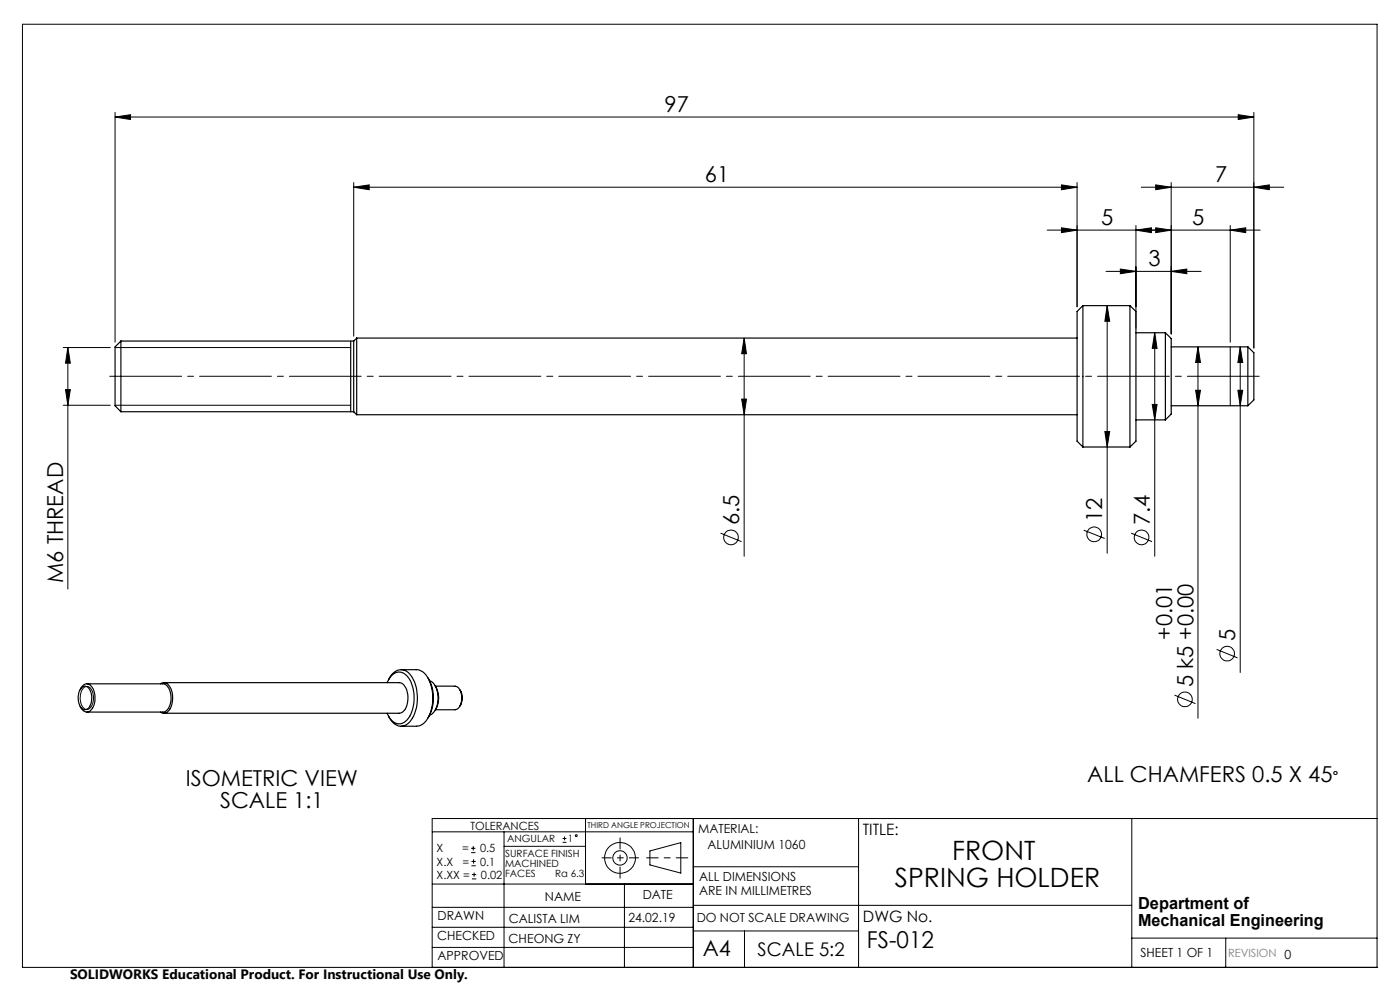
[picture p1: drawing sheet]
<svg xmlns="http://www.w3.org/2000/svg" width="297mm" height="210mm" viewBox="0 0 297 210" stroke-linecap="round" stroke-linejoin="round" font-family="sans-serif">
<g fill="none" stroke="#000" stroke-width=".21">
<path d="M4.8 5.1h287.3v200.1h-287.3zM24.4 24.8l3.3-.5v1.1zM24.4 23.8v48.8M24.4 24.8h241.6M75 39.7l3.3-.5v1zM75 38.7v32.6M75 39.7h153.5M225.2 39.2l3.3 .5-3.3 .5zM228.5 38.7v26.4M242.1 39.7h30.2M245.2 39.2l3.3 .5-3.3 .5zM248.5 38.7v32.1"/>
<path d="M262.7 24.3l3.3 .5-3.3 .6zM266 23.8v50M266 39.7l3.3-.5v1zM222.1 48.8h45.2M225.2 48.3l3.3 .5-3.3 .5zM234.6 57.6h20.2M237.7 57.1l3.3 .5-3.3 .5zM241 48.8l3.3-.5v1zM241 47.8v21.8M245.2 48.3l3.3 .5-3.3 .5zM248.5 57.6l3.3-.5v1zM261 48.8l3.3-.5v1z"/>
<path d="M261 47.8v24.8M13.4 73.7h10M14.4 73.7l.5 3.3h-1zM14.4 73.7v51.2M24.4 73.7h50M157.9 71.7l.5 3.3h-1.1zM157.9 71.7v46.3M234.9 64.8l.5 3.3h-1zM234.9 64.8v52.6M245 70.6l.5 3.3h-1.1zM245 70.6v47.4M254.1 73.6l.6 3.3h-1.1z"/>
<path d="M254.1 73.6v78.8M261 73.6v12.5M263.1 73.6l.5 3.3h-1zM263.1 73.6v69.1M13.4 86h10M13.9 82.6h1l-.5 3.4zM24.4 86h50M157.3 84.7h1.1l-.5 3.3zM234.4 91.5h1l-.5 3.3zM244.4 85.8h1.1l-.5 3.3zM253.6 82.8h1.1l-.6 3.3zM262.6 82.8h1l-.5 3.3z"/>
<path d="M152.9 113.1l4.4 1.8M229.9 112.5l4.5 1.7M240 113.1l4.4 1.8M258.1 137.8l4.4 1.8M17.7 146a1.14 1.14 0 0 1 1.2-.3 1.14 1.14 0 0 1 .7 1 3.1 3.1 0 0 1-1 3.8 1.63 1.63 0 0 1-1.5-1.8v-1.5zM249.2 147.5l4.4 1.8M91.7 176.5h55.4M99.9 179.9h1M100.4 179.5v.9M106.9 176.5v28.7M106.9 179.5h17.3M119.3 178.7h.9"/>
<path d="M119.3 177.9h.9M119.8 177.4v.9M124.2 173.6v13.9M147.1 173.6v31.6M182.1 173.6v31.6M240.1 173.6v31.6M292.1 173.6h-200.4v31.6M91.7 196.7h55.4M91.7 192.5h55.4M91.7 187.5h55.4M99.9 180.9h1M100 183.6h.9"/>
<path d="M100 182.7h.9M100.1 186.4h.9M100.1 185.5h.9M100.5 182.3v.9M100.6 185.1v.9M132.5 187.5v17.7M137.9 180.5l6.5-1.8v6.5l-6.5-1.7zM147.1 183.9h35M147.1 197.5h35M147.1 192h93M157.9 197.5v7.7M240.1 199h52"/>
<path d="M260 199v6.2M91.7 201h55.4"/>
<circle cx="155.1" cy="114" r="1.55"/>
<circle cx="232.1" cy="113.3" r="1.55"/>
<circle cx="242.2" cy="114" r="1.55"/>
<circle cx="260.3" cy="138.6" r="1.56"/>
<circle cx="251.4" cy="148.3" r="1.55"/>
<circle cx="122.2" cy="177.3" r=".2"/>
<circle cx="131.5" cy="182" r="1.52"/>
<circle cx="131.5" cy="182" r="3.3"/>
</g>
<path d="M145.9 182h-8.7" fill="none" stroke="#000" stroke-width=".21" stroke-dasharray="15.2 1.3 1.3 1.3" stroke-dashoffset="12.8"/>
<path d="M131.5 177.7v8.6" fill="none" stroke="#000" stroke-width=".21" stroke-dasharray="15.2 1.3 1.3 1.3" stroke-dashoffset="12.9"/>
<path d="M127.7 182h7.8" fill="none" stroke="#000" stroke-width=".21" stroke-dasharray="15.2 1.3 1.3 1.3" stroke-dashoffset="13.3"/>
<path d="M22.4 79.8h245.6" fill="none" stroke="#000" stroke-width=".21" stroke-dasharray="15.2 1.3 1.3 1.3" stroke-dashoffset="-.9"/>
<g fill="none" stroke="#000" stroke-width=".25">
<path d="M25.6 72.3v15M25.6 72.3l-1.2 1.3v12.5l1.2 1.2M25.6 72.3h49.4M74.4 72.3v15M75 72.3v15M75.7 71.7v16.3M75.7 71.7h152.8M75.7 71.7l-.7 .6M229.7 64.8v30M229.7 64.8l-1.2 1.3v27.5l1.2 1.2M229.7 64.8h10M239.7 64.8v30"/>
<path d="M239.7 64.8l1.3 1.3v27.5l-1.3 1.2M241 70.6h6.2M247.2 70.6v18.5M247.2 70.6l1.3 1.2v16l-1.3 1.3M248.5 73.6h16.2M264.7 73.6v12.5M264.7 73.6l1.3 1.2v10l-1.3 1.3M25.6 87.3h49.4M75 87.3l.7 .7M75.7 88h152.8M229.7 94.8h10M241 89.1h6.2"/>
<path d="M248.5 86.1h16.2M17 146.3a1.43 1.43 0 0 1 2.1-1 4.1 4.1 0 0 1-.1 5.6 1.43 1.43 0 0 1-2-1.1M17.4 145.8a1.11 1.11 0 0 1 1.7 .6 3.4 3.4 0 0 1-.7 4.1 1.26 1.26 0 0 1-1.6-1.2 3.6 3.6 0 0 1 .6-3.5zM18.4 145.1h16.1a2.5 2.5 0 0 1 1.8 2.6 3.3 3.3 0 0 1-1.4 3.3l-16.5 .1M34 145.1a1.29 1.29 0 0 1 2 .6 4.6 4.6 0 0 1-.6 5.4l-.3 .1a1.04 1.04 0 0 1-1.1-.1M34.7 144.8h50a2.4 2.4 0 0 1 1.8 2.5 3.8 3.8 0 0 1-1.4 3.9l-50.4 .1M82.1 144.8a2.79 2.79 0 0 1 3.3-2.1 5.6 5.6 0 0 1 2.4 5.4 5.6 5.6 0 0 1-2.4 5.3 2.6 2.6 0 0 1-3.2-1.9l-.1-.2M82.4 144.2a2.68 2.68 0 0 1 4.2-1.6 8.4 8.4 0 0 1 0 10.8 2.37 2.37 0 0 1-3.8-.8l-.4-.7M85.1 142.1h3.2a3.5 3.5 0 0 1 3 2.8 8.4 8.4 0 0 1-1.6 8.7l-.7 .3-.7 .1h-3.2M90.8 143.8a8.5 8.5 0 0 1 0 8.5M91.1 144.4a3.9 3.9 0 0 1 1.8 4 3.4 3.4 0 0 1-1.8 3.3M92.3 145.4a5 5 0 0 1 0 5.3"/>
<path d="M92.4 145.5h4.1a2.16 2.16 0 0 1 1.5 2.4 2.26 2.26 0 0 1-1.5 2.7h-4.1M97.5 146.3a3.1 3.1 0 0 1 0 3.5"/>
</g>
<g fill="#000">
<path d="M24.4 24.8l3.3-.5v1.1zM262.7 24.3l3.3 .5-3.3 .6zM225.2 48.3l3.3 .5-3.3 .5zM241 48.8l3.3-.5v1zM237.7 57.1l3.3 .5-3.3 .5zM248.5 57.6l3.3-.5v1z"/>
<path d="M225.2 39.2l3.3 .5-3.3 .5zM75 39.7l3.3-.5v1zM266 39.7l3.3-.5v1zM245.2 39.2l3.3 .5-3.3 .5z"/>
<path d="M261 48.8l3.3-.5v1zM245.2 48.3l3.3 .5-3.3 .5z"/>
<path d="M157.9 71.7l.5 3.3h-1.1zM157.3 84.7h1.1l-.5 3.3zM234.9 64.8l.5 3.3h-1zM234.4 91.5h1l-.5 3.3zM245 70.6l.5 3.3h-1.1zM244.4 85.8h1.1l-.5 3.3zM254.1 73.6l.6 3.3h-1.1zM253.6 82.8h1.1l-.6 3.3zM263.1 73.6l.5 3.3h-1zM262.6 82.8h1l-.5 3.3z"/>
<path d="M13.9 82.6h1l-.5 3.4zM14.4 73.7l.5 3.3h-1z"/>
</g>
<g font-size="5.6">
<text x="202" y="182.5">FRONT</text>
<text x="189.8" y="188.1">SPRING HOLDER</text>
</g>
<text font-size="4.9" x="183.9" y="201">FS-012</text>
<g font-size="4.7">
<text x="141" y="23.8">97</text>
<text x="149.5" y="38.7">61</text>
<text x="257.8" y="38.7">7</text>
<text x="233.6" y="47.8">5</text>
<text x="252.9" y="47.8">5</text>
<text x="243.7" y="56.5">3</text>
<text x="156.8" y="111.4" transform="rotate(-90 156.8 111.4)">6.5</text>
<text x="233.8" y="110.8" transform="rotate(-90 233.8 110.8)">12</text>
<text x="243.9" y="111.4" transform="rotate(-90 243.9 111.4)">7.4</text>
<text x="13.4" y="123.6" transform="rotate(-90 13.4 123.6)">M6 THREAD</text>
<text x="248.6" y="135.7" transform="rotate(-90 248.6 135.7)">+0.01</text>
<text x="262.1" y="136.1" transform="rotate(-90 262.1 136.1)">5</text>
<text x="253.1" y="145.8" transform="rotate(-90 253.1 145.8)">5 k5 +0.00</text>
<text x="39.4" y="166.8">ISOMETRIC VIEW</text>
<text x="230.6" y="166">ALL CHAMFERS 0.5 X 45</text>
<text x="46.7" y="171.4">SCALE 1:1</text>
<text x="149.1" y="202.9">A4</text>
</g>
<text font-size="4" x="160.7" y="202.8">SCALE 5:2</text>
<text font-size="3.9" x="282.7" y="166">°</text>
<g font-size="3.5">
<text x="241.4" y="192.8">Department of</text>
<text x="241.4" y="196.3">Mechanical Engineering</text>
</g>
<g font-size="3.3">
<text x="183" y="177.2">TITLE:</text>
<text x="183.1" y="195.7">DWG No.</text>
</g>
<text font-size="2.9" x="14.9" y="207.6">SOLIDWORKS Educational Product. For Instructional Use Only.</text>
<g font-size="2.7">
<text x="148.1" y="176.7">MATERIAL:</text>
<text x="150.1" y="180.1">ALUMINIUM 1060</text>
<text x="115.6" y="191">NAME</text>
<text x="136.3" y="190.8">DATE</text>
<text x="148.3" y="186.8">ALL DIMENSIONS</text>
<text x="148.3" y="189.8">ARE IN MILLIMETRES</text>
<text x="92.8" y="195.2">DRAWN</text>
<text x="107.9" y="195.7">CALISTA LIM</text>
<text x="133.3" y="195.6">24.02.19</text>
<text x="147.8" y="195.7">DO NOT SCALE DRAWING</text>
<text x="92.8" y="199.3">CHECKED</text>
<text x="92.8" y="203.6">APPROVED</text>
<text x="107.9" y="199.9">CHEONG ZY</text>
<text x="242" y="203">SHEET 1 OF 1</text>
</g>
<g font-size="2.4">
<text x="99.8" y="176">TOLERANCES</text>
<text x="92.6" y="180.8">X</text>
<text x="92.6" y="183.6">X.X</text>
<text x="98" y="180.8">=</text>
<text x="98.1" y="183.6">=</text>
<text x="101.8" y="180.8">0.5</text>
<text x="101.9" y="183.6">0.1</text>
<text x="92.6" y="186.4">X.XX =</text>
<text x="102" y="186.4">0.02</text>
</g>
<text font-size="2.4" fill="#808080" x="260.6" y="203">REVISION 0</text>
<g font-size="2.1">
<text x="107.6" y="178.6">ANGULAR</text>
<text x="120.5" y="178.6">1</text>
<text x="107.2" y="181.8">SURFACE FINISH</text>
<text x="107.2" y="183.9">MACHINED</text>
<text x="107.2" y="186">FACES</text>
<text x="117.8" y="186">Ra 6.3</text>
</g>
<text font-size="1.7" x="124.6" y="175.7">THIRD ANGLE PROJECTION</text>
</svg>
